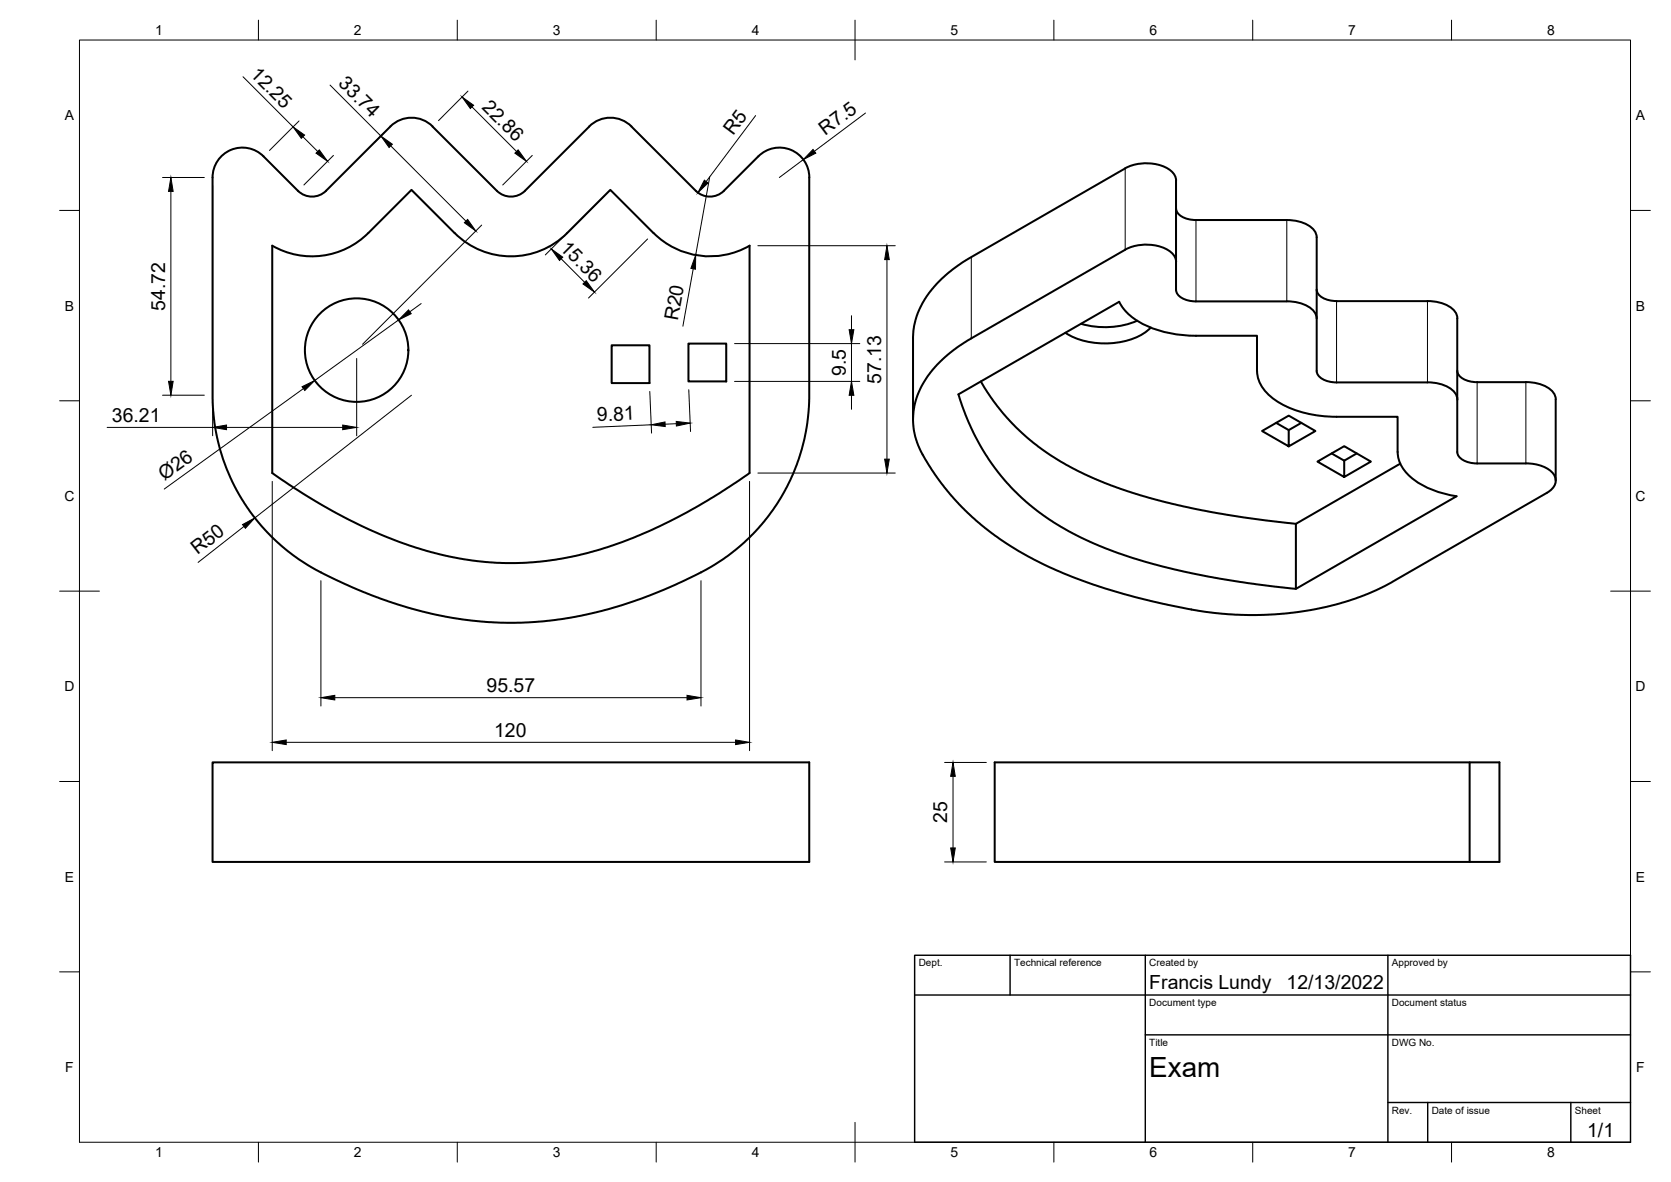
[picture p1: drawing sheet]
<svg xmlns="http://www.w3.org/2000/svg" width="420mm" height="297mm" viewBox="0 0 420 297" stroke-linecap="round" stroke-linejoin="round" font-family="sans-serif">
<!-- layer: Visible -->
<g fill="none" stroke="#000" stroke-width=".51">
<path d="M98.1 31.8l-16.1 16.1a5 5 0 0 1-7.1 0l-8.6-8.6a7.5 7.5 0 0 0-8.2-1.6 7.5 7.5 0 0 0-4.7 6.9M98.2 31.8a7.5 7.5 0 0 1 10.6 0M108.8 31.8l16.1 16.1a5 5 0 0 0 7.1 0l16.2-16.1M148.2 31.8a7.5 7.5 0 0 1 10.6 0M158.8 31.8l16.1 16.1a5 5 0 0 0 7.1 0l8.7-8.6M190.7 39.3a7.5 7.5 0 0 1 8.2-1.6 7.5 7.5 0 0 1 4.6 6.9M53.4 44.6v55.6l.5 6 .9 4.6 1.3 4.5 1.9 4.8 2.1 4.2 2.8 4.3 3 3.7 2.9 3.1 3.6 3.1 4.2 3a104.3 104.3 0 0 0 52.9 15l8.1-.5a109.8 109.8 0 0 0 44.2-15.4l4.1-3.2 3.4-3.2 2.9-3.2 3-4.1 2.6-4.5 1.7-3.5 1.4-3.6 1.3-4.9 .9-5.1 .4-5.1v-55.6M295.7 52.4a3.4 3.4 0 0 0 3.1 2.7l1.9 .2h22.9a8.3 8.3 0 0 1 7.1 3l.4 1.3M331.1 59.6v33.6a3.4 3.4 0 0 0 3 2.7l2 .2h22.8a8.2 8.2 0 0 1 7.2 2.9l.3 1.4M188.5 61.7a20 20 0 0 1-24.2-3.1l-10.8-10.9-10.9 10.9a20 20 0 0 1-28.3 0l-10.8-10.9-10.9 10.9a20 20 0 0 1-24.2 3.1l.1 57.2 .8 .6a127.2 127.2 0 0 0 39.2 19.3l4.5 1.1 6 1 8.1 .6 4.7-.1 5.6-.4 4.2-.7 5.9-1.3 5.6-1.6 4.9-1.8 5.2-2.1 4.9-2.3 9.5-5.3 10.9-7v-57.1M281.4 75.8l-40.4 23.3 .2 .6a57.1 57.1 0 0 0 33.3 36.6l5.7 2.3 5.1 1.8 7.1 2 5.3 1.2 14.1 2.6 14 1.8M281.4 75.8a14.8 14.8 0 0 0 9.3 7l4.8 1.2 3.4 .3 17.2 .1v8.8a10.1 10.1 0 0 0 5.8 8.2 28.8 28.8 0 0 0 14.2 3.3h15.3v8.9"/>
<path d="M282.9 62.7a11.4 11.4 0 0 1 11.6 .7 3.2 3.2 0 0 1 1.2 2.4M282.9 62.8l-38.7 22.2-3.7 2.4-3.5 2.9-2.6 2.8-2.4 3.4-1.4 3.1-.6 2.2-.4 2.5v1.9l.2 2.3 .8 2.7 .8 1.9 2.8 4.9 4.6 6.1 5.6 5.8 5.8 4.7 5.9 3.9 8 4.1 8.9 3.6 9.7 3.1 9.5 2.4 9 1.8 7.6 .9 7.2 .2 8.1-.5 6.2-.9 5.7-1.3 4.9-1.5 5.2-2.1 3.6-1.8 39.3-22.6a3.1 3.1 0 0 0 1.2-5.3 9.5 9.5 0 0 0-6.5-2.2M331.1 72.8a3.4 3.4 0 0 0 3 2.6l2 .3h22.8a8.2 8.2 0 0 1 7.2 2.9l.3 1.4M366.4 80v33.6a3.4 3.4 0 0 0 3.1 2.6l1.9 .3h12.3M153.8 86.8h9.5v9.5h-9.5zM173.1 86.3h9.5v9.5h-9.5zM246.6 95.9l2.9 4.4a61 61 0 0 0 28.3 21.1l5.9 2.1 5.1 1.6 10.7 2.6 13.3 2.3 13 1.6M285.9 80.6a21.2 21.2 0 0 1-14.1 .8M289.3 82.3a16.4 16.4 0 0 1-12.4 4 17.8 17.8 0 0 1-9-2.7M331.1 80a4.2 4.2 0 0 0-3.1-3.4 11 11 0 0 0-4.4-.9h-22.9a5.3 5.3 0 0 1-4.9-2.3l-.1-28a4.4 4.4 0 0 0-3.6-3.8 11.8 11.8 0 0 0-9.2 .7l-41.6 24.1a25.5 25.5 0 0 0-11.3 15l-.4 3.2v20.8M366.4 93.2a3.4 3.4 0 0 0 3.1 2.6l1.9 .2h12.3M383.7 96a8.3 8.3 0 0 1 7.1 3l.4 1.3"/>
<path d="M320.9 106.3l3.1 1.8 3.2-1.8M324 108.1v4.1l-6.7-3.9 6.7-3.9 6.8 3.9-6.8 3.9M334.8 113.9l3.2 1.9 3.1-1.9M338 115.8v4.1l-6.7-3.9 6.7-3.9 6.7 3.9-6.7 3.9M351.4 113.6a9.7 9.7 0 0 0 5.3 7.8 25.4 25.4 0 0 0 9.5 3.3l-40.4 23.3v-16.4l26.3-15.1M391.2 100.4v20.4M53.4 191.6h150.1v25h-150.1zM250.1 191.6h126.9v25h-126.9zM369.5 191.6v25"/>
<circle cx="89.7" cy="88" r="13"/>
</g>
<!-- layer: Visible Narrow -->
<path d="M282.9 42.3v20.5M300.7 55.3v20.4M323.6 55.3v20.4M244.2 64.6v20.4M336.1 75.7v20.4M358.9 75.7v20.4M371.4 96v20.5M383.7 96v20.5" fill="none" stroke="#000" stroke-width=".25"/>
<!-- layer: BORDER -->
<g fill="none" stroke="#000" stroke-width=".25">
<path d="M20 10.1h390v276.9h-390zM65 5.1v5M115 5.1v5M165 5.1v5M215 5.1v10M265 5.1v5M315 5.1v5M365 5.1v5M15 52.9h5M410 52.9h5M15 100.7h5M410 100.7h5"/>
<path d="M15 148.6h10M405 148.6h10M15 196.4h5M410 196.4h5M15 244.2h5M410 244.2h5M65 287v5M115 287v5M165 287v5M215 282.1v9.9M265 287v5M315 287v5"/>
<path d="M365 287v5"/>
</g>
<!-- layer: TITLEBLOCK -->
<path d="M230 240.1h180v46.9h-180zM230 250h180M254 240.1v9.9M288 240.1v46.9M349 240.1v46.9M288 260.1h122M349 277.1h61M359 277.1v9.9M395 277.1v9.9" fill="none" stroke="#000" stroke-width=".36"/>
<!-- layer: FD_Dimensions -->
<g fill="none" stroke="#000" stroke-width=".25">
<path d="M61.1 19.3l12.6 12.6M75.2 30.4l-7.4 7.4M76.2 34.4l3.7 3.7M83 21.4l12.8 12.8M83.8 39.1l-7.4 7.4M96.7 33.3l-2.4 2.4M98.3 36.7l18.9 18.9M117.7 22.9l-7.4 7.4M118.7 26.8l11.2 11.3M133.8 39.1l-7.4 7.4M190 29l-12.4 16.6M217.6 28.4l-12.8 9.6"/>
<path d="M40.9 44.6h10.5M43 48.1v47.7M53.5 46.7v62.8M121.1 56.6l-29.9 29.9M152 49.2l-14.9 14.9M178.5 44.4l-3.6 19.7M202 40.1l-6 4.5M105.9 76.3l-2.8 2M141.1 65l5.9 5.9M162.8 60.1l-14.8 14.8M174.3 67.5l-2.6 14.5M190.6 61.8h34.5"/>
<path d="M214.1 79.3v3.6M223 65.2v50.2M40.9 99.3h10.5M76.3 97.6l-35 25.3M89.7 90.1v19.4M100.2 80.4l-21.1 15.2M103.5 99.3l-39.4 30.8M163.4 98.4l.4 10.4M173.2 97.9l.4 10.5M184.7 86.3h31.5M184.7 95.8h31.5M214.1 86.3v9.5"/>
<path d="M214.1 99.3v3.6M26.9 107.4h26.6M57 107.4h29.2M163.7 106.8l-14.6 .6M170.1 106.5l-2.9 .1M190.6 118.9h34.5M61.3 132.3l-11.5 9M68.5 121v67.6M188.5 121v67.6M80.7 145.9v31.5M176.3 145.9v31.5M84.2 175.3h88.5"/>
<path d="M72 186.5h113M237.5 191.6h10.5M239.6 195.1v18M237.5 216.6h10.5"/>
</g>
<g fill="#000" stroke="#000" stroke-width=".25">
<path d="M73.7 31.9l2.9 2-.8 .9zM80.3 37.7l2.1 2.8-2.9-2zM95.8 34.2l2.9 2-.9 .9zM116.2 24.4l2.9 2-.8 .9zM130.3 37.7l2.1 2.8-2.9-2zM204.4 37.6l.7 .9-3.1 1.6zM43 44.6l.5 3.5h-1.1zM116.8 56l.8-.9 2 2.9zM177.1 45.3l.9 .7-2.5 2.4zM102.7 77.9l.7 .9-3.2 1.6zM138.6 62.6l2.9 2-.8 .9zM146.6 71.4l.8-.9 2.1 2.9z"/>
<path d="M174.9 64.1v3.6l-1.2-.3zM223 61.8l.6 3.4h-1.2zM42.4 95.8h1.1l-.5 3.5zM75.9 97.2l3.2-1.6-2.5 2.5zM213.5 82.9h1.2l-.6 3.4zM214.1 95.8l.6 3.5h-1.2zM53.5 107.4l3.5-.6v1.2zM86.2 106.8l3.5 .6-3.5 .6zM163.7 106.8l3.5-.8 .1 1.2zM170 105.9l3.5 .4-3.4 .8zM222.4 115.4h1.2l-.6 3.5zM61 131.8l3.1-1.7-2.4 2.7z"/>
<path d="M80.7 175.3l3.5-.6v1.2zM172.7 174.7l3.6 .6-3.6 .6zM68.5 186.5l3.5-.5v1.1zM185 186l3.5 .5-3.5 .6zM239.6 191.6l.6 3.5h-1.2zM239 213.1h1.2l-.6 3.5z"/>
</g>
<text font-size="7" x="289" y="270.6">Exam</text>
<g font-size="4.9">
<text x="62.7" y="18.9" transform="rotate(45 62.7 18.9)">12.25</text>
<text x="84.9" y="21.2" transform="rotate(45 84.9 21.2)">33.74</text>
<text x="121" y="27.1" transform="rotate(45 121 27.1)">22.86</text>
<text x="184.3" y="34.1" transform="rotate(-53 184.3 34.1)">R5</text>
<text x="207.5" y="34.1" transform="rotate(-37 207.5 34.1)">R7.5</text>
<text x="140.6" y="62.5" transform="rotate(45 140.6 62.5)">15.36</text>
<text x="41.5" y="78" transform="rotate(-90 41.5 78)">54.72</text>
<text x="170.5" y="80.7" transform="rotate(-80 170.5 80.7)">R20</text>
<text x="212.6" y="94.5" transform="rotate(-90 212.6 94.5)">9.5</text>
<text x="221.6" y="96.4" transform="rotate(-90 221.6 96.4)">57.13</text>
<text x="28.2" y="105.9">36.21</text>
<text x="150.2" y="105.9" transform="rotate(-3 150.2 105.9)">9.81</text>
<text x="41.4" y="121" transform="rotate(-36 41.4 121)">Ø26</text>
<text x="49.7" y="139.6" transform="rotate(-38 49.7 139.6)">R50</text>
<text x="122.3" y="173.9">95.57</text>
<text x="124.2" y="185.1">120</text>
<text x="238.2" y="206.8" transform="rotate(-90 238.2 206.8)">25</text>
<text x="289" y="248.5">Francis Lundy</text>
<text x="323.5" y="248.5">12/13/2022</text>
<text x="399.1" y="285.7">1/1</text>
</g>
<g font-size="3.5">
<text x="39" y="8.8">1</text>
<text x="89" y="8.8">2</text>
<text x="139" y="8.8">3</text>
<text x="189" y="8.8">4</text>
<text x="239" y="8.8">5</text>
<text x="289" y="8.8">6</text>
<text x="339" y="8.8">7</text>
<text x="389" y="8.8">8</text>
<text x="16.3" y="30.2">A</text>
<text x="411.3" y="30.2">A</text>
<text x="16.3" y="78">B</text>
<text x="411.3" y="78">B</text>
<text x="16.2" y="125.9">C</text>
<text x="411.2" y="125.9">C</text>
<text x="16.2" y="173.7">D</text>
<text x="411.2" y="173.7">D</text>
<text x="16.3" y="221.6">E</text>
<text x="411.3" y="221.6">E</text>
<text x="16.4" y="269.4">F</text>
<text x="411.4" y="269.4">F</text>
<text x="39" y="290.8">1</text>
<text x="89" y="290.8">2</text>
<text x="139" y="290.8">3</text>
<text x="189" y="290.8">4</text>
<text x="239" y="290.8">5</text>
<text x="289" y="290.8">6</text>
<text x="339" y="290.8">7</text>
<text x="389" y="290.8">8</text>
</g>
<g font-size="2.5">
<text x="231" y="242.9">Dept.</text>
<text x="255" y="242.9">Technical reference</text>
<text x="289" y="242.9">Created by</text>
<text x="350" y="242.9">Approved by</text>
<text x="289" y="252.8">Document type</text>
<text x="350" y="252.8">Document status</text>
<text x="289" y="262.9">Title</text>
<text x="350" y="262.9">DWG No.</text>
<text x="350" y="279.9">Rev.</text>
<text x="360" y="279.9">Date of issue</text>
<text x="396" y="279.9">Sheet</text>
</g>
</svg>
